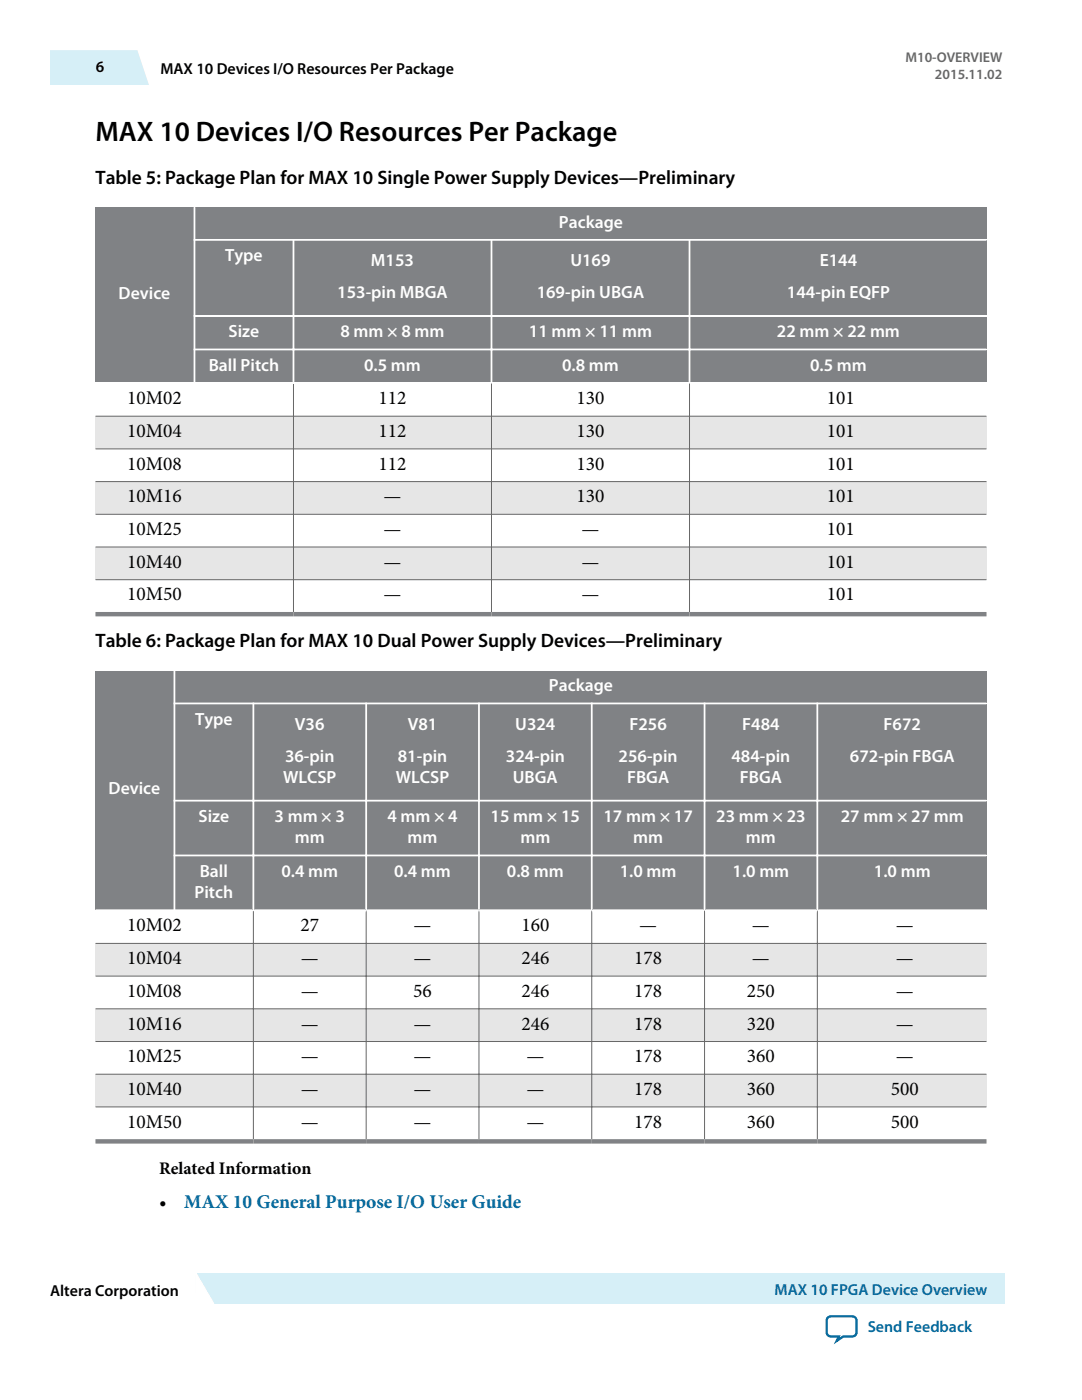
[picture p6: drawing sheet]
<svg xmlns="http://www.w3.org/2000/svg" width="216mm" height="279mm" viewBox="0 0 216 279" stroke-linecap="round" stroke-linejoin="round" font-family="sans-serif">
<g fill="#e6e6e6">
<path d="M19 83.1h177.8v6.5h-177.8z" fill-rule="evenodd"/>
<path d="M19 96.1h177.8v6.5h-177.8z" fill-rule="evenodd"/>
<path d="M19 109.2h177.8v6.5h-177.8z" fill-rule="evenodd"/>
</g>
<g fill="#808285">
<path d="M19 41.3h19.6v35h-19.6z" fill-rule="evenodd"/>
<path d="M39 41.3h157.8v6.4h-157.8z" fill-rule="evenodd"/>
<path d="M39 48h19.4v14.9h-19.4z" fill-rule="evenodd"/>
<path d="M58.7 48h39.2v14.9h-39.2z" fill-rule="evenodd"/>
<path d="M98.2 48h39.2v14.9h-39.2z" fill-rule="evenodd"/>
<path d="M137.8 48h59v14.9h-59z" fill-rule="evenodd"/>
<path d="M39 63.2h19.4v6.4h-19.4z" fill-rule="evenodd"/>
<path d="M58.7 63.2h39.2v6.4h-39.2z" fill-rule="evenodd"/>
<path d="M98.2 63.2h39.2v6.4h-39.2z" fill-rule="evenodd"/>
<path d="M137.8 63.2h59v6.4h-59z" fill-rule="evenodd"/>
<path d="M39 69.9h19.4v6.4h-19.4z" fill-rule="evenodd"/>
<path d="M58.7 69.9h39.2v6.4h-39.2z" fill-rule="evenodd"/>
<path d="M98.2 69.9h39.2v6.4h-39.2z" fill-rule="evenodd"/>
<path d="M137.8 69.9h59v6.4h-59z" fill-rule="evenodd"/>
</g>
<path d="M38.6 47.9h158.2M38.8 41.3v35.3M58.6 47.7v28.7M98.1 47.7v28.7M137.6 47.7v28.7M19 76.4h177.8M38.6 63h158.2M38.6 69.7h158.2" fill="none" stroke="#fff" stroke-width=".35"/>
<path d="M58.6 76.6v45.5M98.1 76.4v45.7M137.6 76.4v45.7M19 83.1h177.8M19 89.6h177.8M19 96.1h177.8M19 102.6h177.8M19 109.2h177.8M19 115.7h177.8" fill="none" stroke="#666" stroke-width=".2"/>
<path d="M19 122.6h177.8" fill="none" stroke="#808285" stroke-width=".88"/>
<g fill="#e6e6e6">
<path d="M19 188.3h177.8v6.5h-177.8z" fill-rule="evenodd"/>
<path d="M19 201.3h177.8v6.6h-177.8z" fill-rule="evenodd"/>
<path d="M19 214.4h177.8v6.5h-177.8z" fill-rule="evenodd"/>
</g>
<g fill="#808285">
<path d="M19 133.9h15.6v47.6h-15.6z" fill-rule="evenodd"/>
<path d="M35 133.9h161.8v6.3h-161.8z" fill-rule="evenodd"/>
<path d="M35 140.6h15.4v19h-15.4z" fill-rule="evenodd"/>
<path d="M50.7 140.6h22.2v19h-22.2z" fill-rule="evenodd"/>
<path d="M73.2 140.6h22.2v19h-22.2z" fill-rule="evenodd"/>
<path d="M95.7 140.6h22.2v19h-22.2z" fill-rule="evenodd"/>
<path d="M118.3 140.6h22.1v19h-22.1z" fill-rule="evenodd"/>
<path d="M140.8 140.6h22.1v19h-22.1z" fill-rule="evenodd"/>
<path d="M163.3 140.6h33.5v19h-33.5z" fill-rule="evenodd"/>
<path d="M35 160h15.4v10.6h-15.4z" fill-rule="evenodd"/>
<path d="M50.7 160h22.2v10.6h-22.2z" fill-rule="evenodd"/>
<path d="M73.2 160h22.2v10.6h-22.2z" fill-rule="evenodd"/>
<path d="M95.7 160h22.2v10.6h-22.2z" fill-rule="evenodd"/>
<path d="M118.3 160h22.1v10.6h-22.1z" fill-rule="evenodd"/>
<path d="M140.8 160h22.1v10.6h-22.1z" fill-rule="evenodd"/>
<path d="M163.3 160h33.5v10.6h-33.5z" fill-rule="evenodd"/>
<path d="M35 170.9h15.4v10.6h-15.4z" fill-rule="evenodd"/>
<path d="M50.7 170.9h22.2v10.6h-22.2z" fill-rule="evenodd"/>
<path d="M73.2 170.9h22.2v10.6h-22.2z" fill-rule="evenodd"/>
<path d="M95.7 170.9h22.2v10.6h-22.2z" fill-rule="evenodd"/>
<path d="M118.3 170.9h22.1v10.6h-22.1z" fill-rule="evenodd"/>
<path d="M140.8 170.9h22.1v10.6h-22.1z" fill-rule="evenodd"/>
<path d="M163.3 170.9h33.5v10.6h-33.5z" fill-rule="evenodd"/>
</g>
<path d="M34.8 133.9v47.9M34.6 140.4h162.2M34.6 159.8h162.2M50.6 140.2v41.5M73.1 140.2v41.5M95.6 140.2v41.5M118.1 140.2v41.5M140.6 140.2v41.5M163.1 140.2v41.5M34.6 170.7h162.2M19 181.7h177.8" fill="none" stroke="#fff" stroke-width=".35"/>
<path d="M19 188.3h177.8M19 194.8h177.8M50.6 181.8v45.5M73.1 181.7v45.6M95.6 181.7v45.6M118.1 181.7v45.6M140.6 181.7v45.6M163.1 181.7v45.6M19 201.3h177.8M19 207.9h177.8M19 214.4h177.8M19 220.9h177.8" fill="none" stroke="#666" stroke-width=".2"/>
<path d="M19 227.8h177.8" fill="none" stroke="#808285" stroke-width=".88"/>
<path d="M10 10h17.4l2.6 6.8h-20z" fill="#d6eff7"/>
<path d="M39 254h161.5v6.2h-161.5z" fill-rule="evenodd" fill="#d6eff7"/>
<path d="M39.1 254l4.4 6.2h-4.5z" fill="#fff"/>
<path d="M39 260.2l.1-6.2 3.6 6.2" fill="none" stroke="#fff" stroke-width=".27"/>
<path d="M165.2 263l.6-.3h4.3a.85 .85 0 0 1 .8 .9v2.3a.85 .85 0 0 1-.8 .8h-1.8l-1.4 .9 .5-.9h-1.6a.85 .85 0 0 1-.9-.8v-2.3z" fill="none" stroke="#0065a4" stroke-width=".46"/>
<text font-size="5.6" x="19" y="28.1">MAX 10 Devices I/O Resources Per Package</text>
<g font-size="3.9">
<text x="19" y="36.7">Table 5: Package Plan for MAX 10 Single Power Supply Devices—Preliminary</text>
<text x="25.4" y="80.7">10M02</text>
<text x="75.5" y="80.7">112</text>
<text x="115" y="80.7">130</text>
<text x="165" y="80.7">101</text>
<text x="25.4" y="87.2">10M04</text>
<text x="75.5" y="87.2">112</text>
<text x="115" y="87.2">130</text>
<text x="165" y="87.2">101</text>
<text x="25.4" y="93.7">10M08</text>
<text x="75.5" y="93.7">112</text>
<text x="115" y="93.7">130</text>
<text x="165" y="93.7">101</text>
<text x="25.4" y="100.3">10M16</text>
<text x="76.5" y="100.3">—</text>
<text x="115" y="100.3">130</text>
<text x="165" y="100.3">101</text>
<text x="25.4" y="106.8">10M25</text>
<text x="76.5" y="106.8">—</text>
<text x="116" y="106.8">—</text>
<text x="165" y="106.8">101</text>
<text x="25.4" y="113.3">10M40</text>
<text x="76.5" y="113.3">—</text>
<text x="116" y="113.3">—</text>
<text x="165" y="113.3">101</text>
<text x="25.4" y="119.8">10M50</text>
<text x="76.5" y="119.8">—</text>
<text x="116" y="119.8">—</text>
<text x="165" y="119.8">101</text>
<text x="19" y="129.2">Table 6: Package Plan for MAX 10 Dual Power Supply Devices—Preliminary</text>
<text x="25.4" y="185.9">10M02</text>
<text x="59.9" y="185.9">27</text>
<text x="82.5" y="185.9">—</text>
<text x="104" y="185.9">160</text>
<text x="127.5" y="185.9">—</text>
<text x="150" y="185.9">—</text>
<text x="178.8" y="185.9">—</text>
<text x="25.4" y="192.4">10M04</text>
<text x="60" y="192.4">—</text>
<text x="82.5" y="192.4">—</text>
<text x="104" y="192.4">246</text>
<text x="126.5" y="192.4">178</text>
<text x="150" y="192.4">—</text>
<text x="178.8" y="192.4">—</text>
<text x="25.4" y="198.9">10M08</text>
<text x="60" y="198.9">—</text>
<text x="82.5" y="198.9">56</text>
<text x="104" y="198.9">246</text>
<text x="126.5" y="198.9">178</text>
<text x="149" y="198.9">250</text>
<text x="178.8" y="198.9">—</text>
<text x="25.4" y="205.5">10M16</text>
<text x="60" y="205.5">—</text>
<text x="82.5" y="205.5">—</text>
<text x="104" y="205.5">246</text>
<text x="126.5" y="205.5">178</text>
<text x="149" y="205.5">320</text>
<text x="178.8" y="205.5">—</text>
<text x="25.4" y="212">10M25</text>
<text x="60" y="212">—</text>
<text x="82.5" y="212">—</text>
<text x="105" y="212">—</text>
<text x="126.5" y="212">178</text>
<text x="149" y="212">360</text>
<text x="178.8" y="212">—</text>
<text x="25.4" y="218.5">10M40</text>
<text x="60" y="218.5">—</text>
<text x="82.5" y="218.5">—</text>
<text x="105" y="218.5">—</text>
<text x="126.5" y="218.5">178</text>
<text x="149" y="218.5">360</text>
<text x="177.8" y="218.5">500</text>
<text x="25.4" y="225.1">10M50</text>
<text x="60" y="225.1">—</text>
<text x="82.5" y="225.1">—</text>
<text x="105" y="225.1">—</text>
<text x="126.5" y="225.1">178</text>
<text x="149" y="225.1">360</text>
<text x="177.8" y="225.1">500</text>
<text x="31.7" y="241.1">•</text>
</g>
<text font-size="3.9" fill="#069" x="36.8" y="241.1">MAX 10 General Purpose I/O User Guide</text>
<g font-size="3.5" fill="#fff">
<text x="111.5" y="45.4">Package</text>
<text x="44.9" y="52.1">Type</text>
<text x="74" y="53.2">M153</text>
<text x="113.8" y="53.2">U169</text>
<text x="163.6" y="53.2">E144</text>
<text x="23.7" y="59.7">Device</text>
<text x="67.3" y="59.5">153-pin MBGA</text>
<text x="107.1" y="59.5">169-pin UBGA</text>
<text x="157" y="59.5">144-pin EQFP</text>
<text x="45.6" y="67.3">Size</text>
<text x="67.9" y="67.3">8 mm × 8 mm</text>
<text x="105.6" y="67.3">11 mm × 11 mm</text>
<text x="155" y="67.3">22 mm × 22 mm</text>
<text x="41.6" y="74">Ball Pitch</text>
<text x="72.7" y="74">0.5 mm</text>
<text x="112.2" y="74">0.8 mm</text>
<text x="161.6" y="74">0.5 mm</text>
<text x="109.5" y="137.9">Package</text>
<text x="38.9" y="144.6">Type</text>
<text x="58.9" y="145.7">V36</text>
<text x="81.4" y="145.7">V81</text>
<text x="102.8" y="145.7">U324</text>
<text x="125.6" y="145.7">F256</text>
<text x="148.1" y="145.7">F484</text>
<text x="176.3" y="145.7">F672</text>
<text x="56.9" y="152">36-pin</text>
<text x="79.4" y="152">81-pin</text>
<text x="100.9" y="152">324-pin</text>
<text x="123.4" y="152">256-pin</text>
<text x="146" y="152">484-pin</text>
<text x="169.6" y="152">672-pin FBGA</text>
<text x="21.7" y="158.6">Device</text>
<text x="56.5" y="156.3">WLCSP</text>
<text x="79" y="156.3">WLCSP</text>
<text x="102.3" y="156.3">UBGA</text>
<text x="125.1" y="156.3">FBGA</text>
<text x="147.6" y="156.3">FBGA</text>
<text x="39.6" y="164">Size</text>
<text x="54.8" y="164">3 mm × 3</text>
<text x="77.3" y="164">4 mm × 4</text>
<text x="97.9" y="164">15 mm × 15</text>
<text x="120.4" y="164">17 mm × 17</text>
<text x="142.9" y="164">23 mm × 23</text>
<text x="167.8" y="164">27 mm × 27 mm</text>
<text x="58.8" y="168.3">mm</text>
<text x="81.3" y="168.3">mm</text>
<text x="103.8" y="168.3">mm</text>
<text x="126.3" y="168.3">mm</text>
<text x="148.8" y="168.3">mm</text>
<text x="38.8" y="179.2">Pitch</text>
<text x="39.9" y="175">Ball</text>
<text x="56.1" y="175">0.4 mm</text>
<text x="78.7" y="175">0.4 mm</text>
<text x="101.2" y="175">0.8 mm</text>
<text x="123.7" y="175">1.0 mm</text>
<text x="146.2" y="175">1.0 mm</text>
<text x="174.4" y="175">1.0 mm</text>
</g>
<text font-size="3.5" x="31.7" y="234.2">Related Information</text>
<g font-size="3.2">
<text x="19.2" y="14.4">6</text>
<text x="32" y="14.7">MAX 10 Devices I/O Resources Per Package</text>
<text x="10" y="258.7">Altera Corporation</text>
</g>
<g font-size="3.2" fill="#069">
<text x="154.6" y="258.4">MAX 10 FPGA Device Overview</text>
<text x="173.1" y="265.9">Send Feedback</text>
</g>
<g font-size="2.8" fill="#666">
<text x="180.7" y="12.4">M10-OVERVIEW</text>
<text x="186.6" y="15.8">2015.11.02</text>
</g>
</svg>
